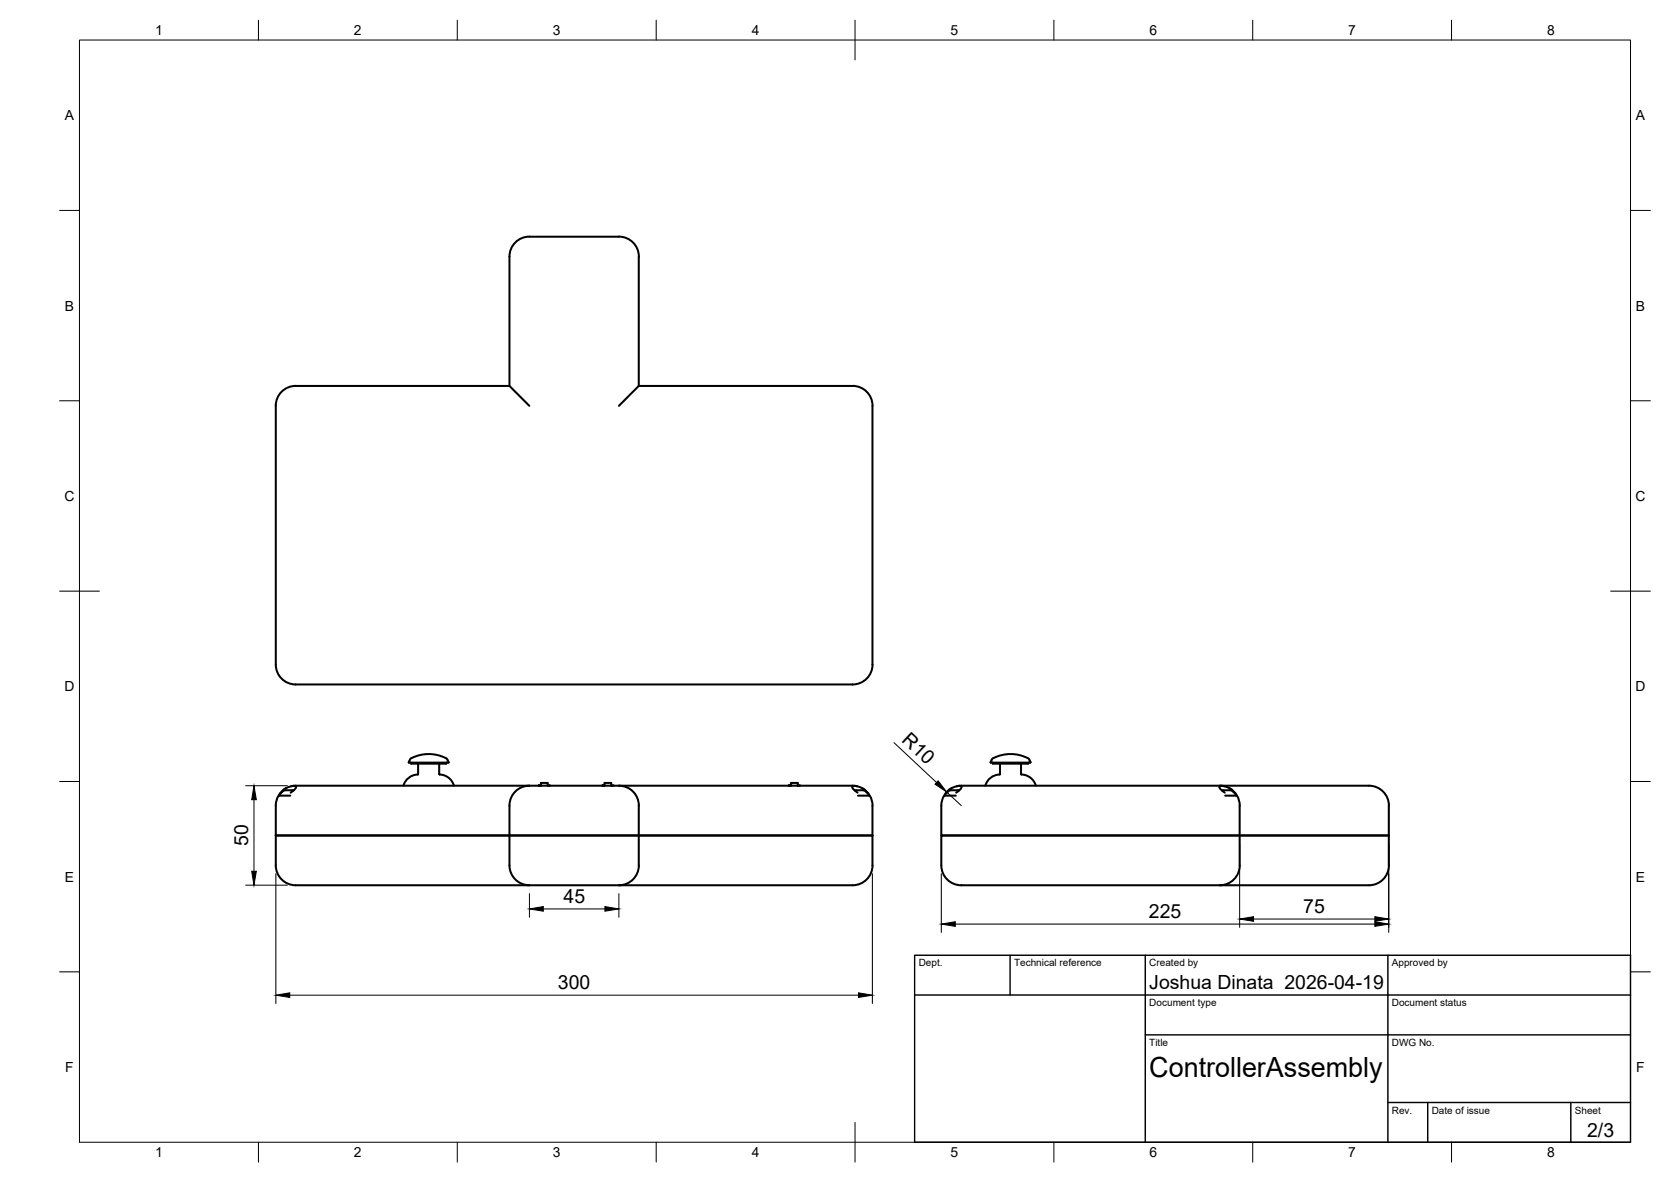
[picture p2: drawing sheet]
<svg xmlns="http://www.w3.org/2000/svg" width="420mm" height="297mm" viewBox="0 0 420 297" stroke-linecap="round" stroke-linejoin="round" font-family="sans-serif">
<!-- layer: Visible -->
<g fill="none" stroke="#000" stroke-width=".51">
<path d="M128.1 97h-53.8a5 5 0 0 0-5 5v65a5 5 0 0 0 5 5h140.1M160.6 97h53.8M214.4 97a5 5 0 0 1 5 5v65a5 5 0 0 1-5 5M133.1 102l-5-5v-32.5a5 5 0 0 1 5-5h22.5a5 5 0 0 1 5 5v32.5l-5 5M70.8 199.1l.6-.7 1.1-.6 1.2-.3 .7 .1-.2 .6-1.1 1M72 198.1a5 5 0 0 0-2.7 4.4v15M73.8 198.7l-.3-.1a2.83 2.83 0 0 0-3.3 1.3h2.8M102.8 191.7h10M103.2 191.6a.48 .48 0 0 0 .8 .3h7.6a.52 .52 0 0 0 .8-.3M103.5 190.5l-.4 .4-.3 .7M103.5 190.5a9.6 9.6 0 0 1 8.6 0M105 191.9l.1 2.6a4.2 4.2 0 0 0-3.7 2.9"/>
<path d="M110.5 194.6a3.8 3.8 0 0 1 3.6 2.8M110.5 191.9v2.7M112.1 190.5l.4 .4M112.5 190.9l.3 .7M112.8 191.6h.1M133.1 197.4a5 5 0 0 0-5 5.1v15M135.4 197.4h.6v-.6h1.7v.6M137.7 197.4h.6M154.2 197.4h-.5v-.6h-1.7v.6h-.6M154.2 197.4h.1M155.6 197.4a5 5 0 0 1 5 5.1v15M200.7 197.4h.5"/>
<path d="M200.7 197.4h-.1v-.6h-1.7v.6h-.6M214.4 197.4h-140.1l-1.1 .2M214.4 197.4l1.1 .2M215 198.7l.2-.1a2.83 2.83 0 0 1 3.3 1.3h-2.8M216.8 198.1a5 5 0 0 1 2.6 4.4v15M217.9 199.1l-.6-.7-1.1-.6-1.2-.3-.7 .1 .2 .6 1.1 1M238.2 199.1l.6-.7 1-.6 1.3-.3 .6 .1-.1 .6-1.2 1M239.3 198.1a5 5 0 0 0-2.6 4.4v7.5h112.5h-112.5v7.5M240.5 197.6l1.2-.2h102.5a5 5 0 0 1 5 5.1M240.9 198.6a2.83 2.83 0 0 0-3.3 1.3h2.7M240.9 198.6l.2 .1M249.1 191.7h10"/>
<path d="M249.5 191.6l.2 .3M249.8 190.5l-.4 .4-.3 .7M249.8 190.5a9.6 9.6 0 0 1 8.6 0M251.3 191.9v2.7M251.4 194.6a3.8 3.8 0 0 0-3.6 2.8M256.8 191.9v2.6a4.2 4.2 0 0 1 3.6 2.9M258.4 190.5l.4 .4 .3 .7M258.5 191.9h-8.8M258.7 191.6l-.2 .3M306.7 197.4l1.2 .2M307.3 198.7l.2-.1a2.83 2.83 0 0 1 3.3 1.3h-2.7M309.1 198.1a5 5 0 0 1 2.6 4.4v15"/>
<path d="M310.2 199.1l-.6-.7-1-.6-1.3-.3-.6 .1 .1 .6 1.2 1M69.3 210h150.1M69.3 217.5a5 5 0 0 0 5 5h140.1M128.1 217.5a5 5 0 0 0 5 5M160.6 217.5a5 5 0 0 1-5 5M219.4 217.5a5 5 0 0 1-5 5M311.7 217.5a5 5 0 0 1-5 5M349.2 202.5v15M349.2 217.5a5 5 0 0 1-5 5h-102.5a5 5 0 0 1-5-5"/>
</g>
<g fill="#000">
<circle cx="135.5" cy="197.4" r=".25"/>
<circle cx="151.5" cy="197.4" r=".25"/>
<circle cx="198.4" cy="197.4" r=".25"/>
</g>
<!-- layer: BORDER -->
<g fill="none" stroke="#000" stroke-width=".25">
<path d="M20 10.1h390v276.9h-390zM65 5.1v5M115 5.1v5M165 5.1v5M215 5.1v10M265 5.1v5M315 5.1v5M365 5.1v5M15 52.9h5M410 52.9h5M15 100.7h5M410 100.7h5"/>
<path d="M15 148.6h10M405 148.6h10M15 196.4h5M410 196.4h5M15 244.2h5M410 244.2h5M65 287v5M115 287v5M165 287v5M215 282.1v9.9M265 287v5M315 287v5"/>
<path d="M365 287v5"/>
</g>
<!-- layer: TITLEBLOCK -->
<path d="M230 240.1h180v46.9h-180zM230 250h180M254 240.1v9.9M288 240.1v46.9M349 240.1v46.9M288 260.1h122M349 277.1h61M359 277.1v9.9M395 277.1v9.9" fill="none" stroke="#000" stroke-width=".36"/>
<!-- layer: FD_Dimensions -->
<g fill="none" stroke="#000" stroke-width=".25">
<path d="M61.8 197.4h10.5M224.8 186.6l10.7 10M238 199l3.7 3.4M63.9 201v18M69.4 219.5v32.7M219.4 219.5v32.7M236.7 219.5v14.8M311.7 212.1v21M349.2 212.1v22.2M61.8 222.4h10.5M133.1 224.6v5.9M136.6 228.4h15.5"/>
<path d="M155.6 224.6v5.9M240.2 232.2h105.5M315.2 231h30.5M72.9 250.1h143"/>
</g>
<path d="M235.9 196.2l2.1 2.8-2.9-1.9zM63.9 197.4l.6 3.6h-1.2zM63.3 219h1.2l-.6 3.4zM133.1 228.4l3.5-.6v1.2zM152.1 227.8l3.5 .6-3.5 .6zM236.7 232.2l3.5-.6v1.2zM311.7 231l3.5-.6v1.1zM345.7 231.6l3.5 .6-3.5 .6zM345.7 230.4l3.5 .6-3.5 .5zM69.4 250.1l3.5-.6v1.2zM215.9 249.5l3.5 .6-3.5 .6z" fill="#000" stroke="#000" stroke-width=".25"/>
<text font-size="7" x="289" y="270.6">ControllerAssembly</text>
<g font-size="4.9">
<text x="226.5" y="186.3" transform="rotate(43 226.5 186.3)">R10</text>
<text x="62.4" y="212.7" transform="rotate(-90 62.4 212.7)">50</text>
<text x="141.7" y="227">45</text>
<text x="288.9" y="230.8">225</text>
<text x="327.7" y="229.5">75</text>
<text x="140.3" y="248.6">300</text>
<text x="289" y="248.5">Joshua Dinata 2026-04-19</text>
<text x="399.1" y="285.7">2/3</text>
</g>
<g font-size="3.5">
<text x="39" y="8.8">1</text>
<text x="89" y="8.8">2</text>
<text x="139" y="8.8">3</text>
<text x="189" y="8.8">4</text>
<text x="239" y="8.8">5</text>
<text x="289" y="8.8">6</text>
<text x="339" y="8.8">7</text>
<text x="389" y="8.8">8</text>
<text x="16.3" y="30.2">A</text>
<text x="411.3" y="30.2">A</text>
<text x="16.3" y="78">B</text>
<text x="411.3" y="78">B</text>
<text x="16.2" y="125.9">C</text>
<text x="411.2" y="125.9">C</text>
<text x="16.2" y="173.7">D</text>
<text x="411.2" y="173.7">D</text>
<text x="16.3" y="221.6">E</text>
<text x="411.3" y="221.6">E</text>
<text x="16.4" y="269.4">F</text>
<text x="411.4" y="269.4">F</text>
<text x="39" y="290.8">1</text>
<text x="89" y="290.8">2</text>
<text x="139" y="290.8">3</text>
<text x="189" y="290.8">4</text>
<text x="239" y="290.8">5</text>
<text x="289" y="290.8">6</text>
<text x="339" y="290.8">7</text>
<text x="389" y="290.8">8</text>
</g>
<g font-size="2.5">
<text x="231" y="242.9">Dept.</text>
<text x="255" y="242.9">Technical reference</text>
<text x="289" y="242.9">Created by</text>
<text x="350" y="242.9">Approved by</text>
<text x="289" y="252.8">Document type</text>
<text x="350" y="252.8">Document status</text>
<text x="289" y="262.9">Title</text>
<text x="350" y="262.9">DWG No.</text>
<text x="350" y="279.9">Rev.</text>
<text x="360" y="279.9">Date of issue</text>
<text x="396" y="279.9">Sheet</text>
</g>
</svg>
